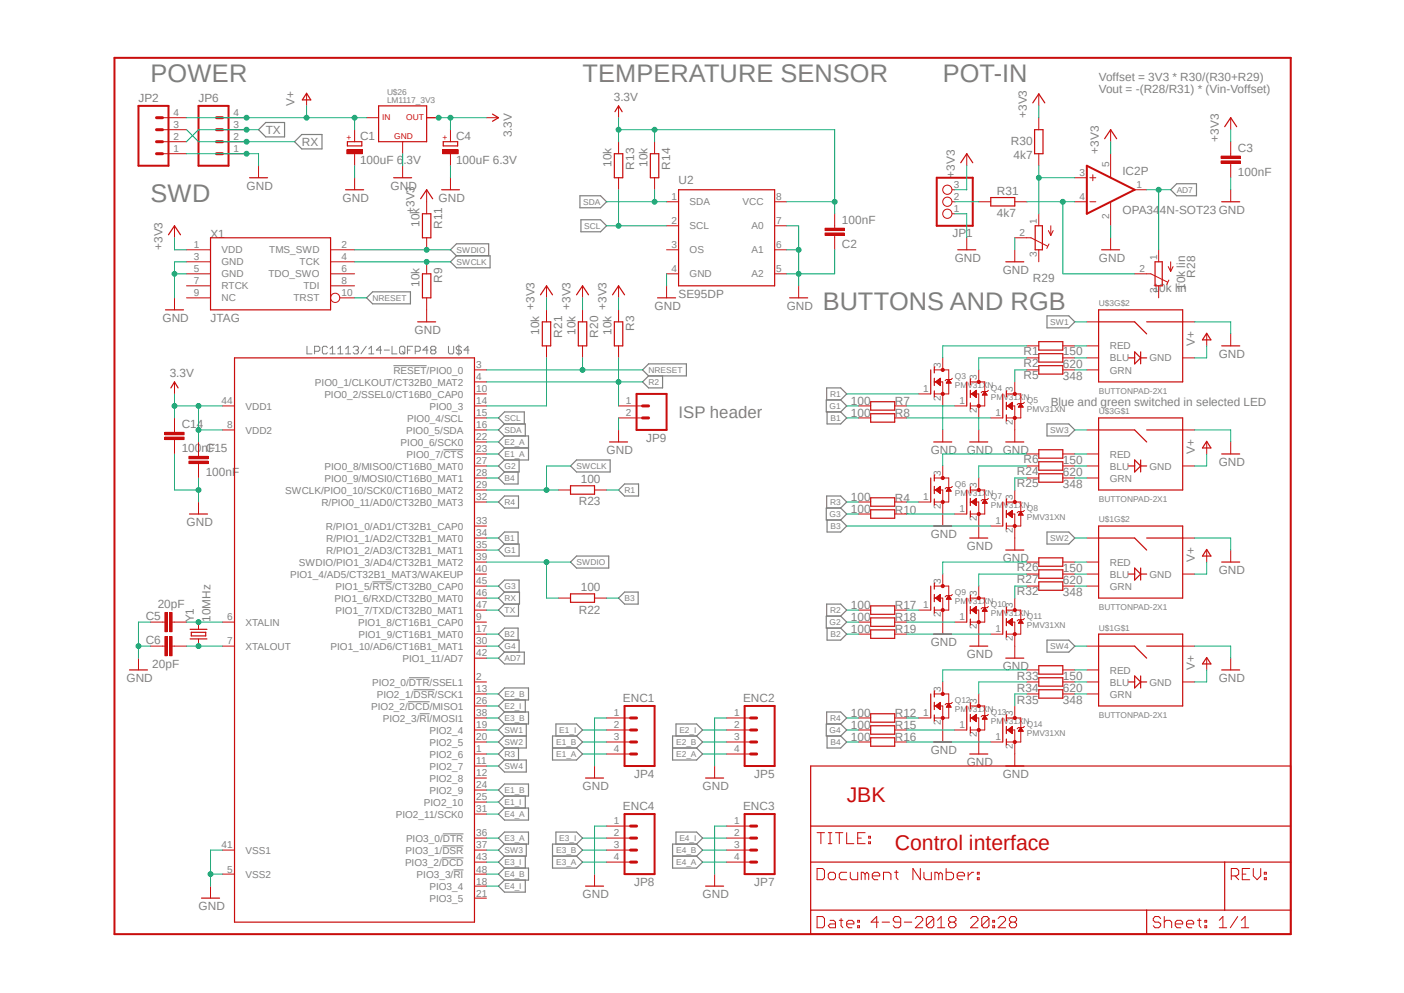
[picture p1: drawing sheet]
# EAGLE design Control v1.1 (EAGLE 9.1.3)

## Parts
C1  100uF 6.3V  CPOL-EUSMCB  [SMC_B]
C2  100nF  CAP0603-CAP  [0603-CAP]
C3  100nF  C-EUC0603  [C0603]
C4  100uF 6.3V  CPOL-EUSMCB  [SMC_B]
C5  20pF  C-EUC0603  [C0603]
C6  20pF  C-EUC0603  [C0603]
C14  100nF  C-EUC0603  [C0603]
C15  100nF  C-EUC0603  [C0603]
IC2  OPA344N-SOT23  [SOT23-5]
JP1  PINHD-1X3  [1X03]
JP2  M04LOCK  [1X04_LOCK]
JP4  ENC1  M04PTH  [1X04]
JP5  ENC2  M04PTH  [1X04]
JP6  M04LOCK  [1X04_LOCK]
JP7  ENC3  M04PTH  [1X04]
JP8  ENC4  M04PTH  [1X04]
JP9  M02PTH  [1X02]
Q3  PMV31XN  MOSFET-NREFLOW  [SOT23]
Q4  PMV31XN  MOSFET-NREFLOW  [SOT23]
Q5  PMV31XN  MOSFET-NREFLOW  [SOT23]
Q6  PMV31XN  MOSFET-NREFLOW  [SOT23]
Q7  PMV31XN  MOSFET-NREFLOW  [SOT23]
Q8  PMV31XN  MOSFET-NREFLOW  [SOT23]
Q9  PMV31XN  MOSFET-NREFLOW  [SOT23]
Q10  PMV31XN  MOSFET-NREFLOW  [SOT23]
Q11  PMV31XN  MOSFET-NREFLOW  [SOT23]
Q12  PMV31XN  MOSFET-NREFLOW  [SOT23]
Q13  PMV31XN  MOSFET-NREFLOW  [SOT23]
Q14  PMV31XN  MOSFET-NREFLOW  [SOT23]
R1  150  R-EU_R0603  [R0603]
R2  620  R-EU_R0603  [R0603]
R3  10k  R-EU_R0603  [R0603]
R4  100  R-EU_R0603  [R0603]
R5  348  R-EU_R0603  [R0603]
R6  150  R-EU_R0603  [R0603]
R7  100  R-EU_R0603  [R0603]
R8  100  R-EU_R0603  [R0603]
R9  10k  R-EU_R0603  [R0603]
R10  100  R-EU_R0603  [R0603]
R11  10k  R-EU_R0603  [R0603]
R12  100  R-EU_R0603  [R0603]
R13  10k  R-EU_R0603  [R0603]
R14  10k  R-EU_R0603  [R0603]
R15  100  R-EU_R0603  [R0603]
R16  100  R-EU_R0603  [R0603]
R17  100  R-EU_R0603  [R0603]
R18  100  R-EU_R0603  [R0603]
R19  100  R-EU_R0603  [R0603]
R20  10k  R-EU_R0603  [R0603]
R21  10k  R-EU_R0603  [R0603]
R22  100  R-EU_R0603  [R0603]
R23  100  R-EU_R0603  [R0603]
R24  620  R-EU_R0603  [R0603]
R25  348  R-EU_R0603  [R0603]
R26  150  R-EU_R0603  [R0603]
R27  620  R-EU_R0603  [R0603]
R28  10k lin  TRIM_EU-3223W  [3223W]
R29  10k lin  TRIM_EU-3223W  [3223W]
R30  4k7  R-EU_R0603  [R0603]
R31  4k7  R-EU_R0603  [R0603]
R32  348  R-EU_R0603  [R0603]
R33  150  R-EU_R0603  [R0603]
R34  620  R-EU_R0603  [R0603]
R35  348  R-EU_R0603  [R0603]
U2  SE95DP  [TSSOP8-SOT505-1]
U$1  BUTTONPAD-2X1  [BUTTONPAD-2X1]
U$3  BUTTONPAD-2X1  [BUTTONPAD-2X1]
U$4  LPC1113/14-LQFP48  [LQFP48]
U$26  LM1117_3V3  [SOT223]
X1  JTAG_10WAY  [JTAG_10WAY_1.27MM]
Y1  10MHz  CRYSTALSMD  [HC49UP]

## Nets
+3V3: C2.2 C3.1 C4.+ C14.1 C15.1 IC2.5(V+) JP1.3 R3.1 R11.1 R13.1 R14.1 R20.1 R21.1 R30.2 U2.8(VCC) U$4.8(VDD2) U$4.44(VDD1) U$26.2(OUT) U$26.4(OUT) X1.1(VDD) ; supply symbol labelled 3.3V
AD7: IC2.1(OUT) R28.1(A) U$4.42(PIO1_11/AD7)
B1: R8.2 U$4.34(R/PIO1_1/AD2/CT32B1_MAT0)
B2: R19.2 U$4.17(PIO1_9/CT16B1_MAT0)
B3: Q8.1(G) R22.1
B4: R16.2 U$4.28(PIO0_9/MOSI0/CT16B0_MAT1)
E1_A: JP4.4 U$4.23(PIO0_7/!CTS!)
E1_B: JP4.3 U$4.24(PIO2_9)
E1_I: JP4.2 U$4.25(PIO2_10)
E2_A: JP5.4 U$4.22(PIO0_6/SCK0)
E2_B: JP5.3 U$4.13(PIO2_1/!DSR!/SCK1)
E2_I: JP5.2 U$4.26(PIO2_2/!DCD!/MISO1)
E3_A: JP8.4 U$4.36(PIO3_0/!DTR!)
E3_B: JP8.3 U$4.38(PIO2_3/!RI!/MOSI1)
E3_I: JP8.2 U$4.43(PIO3_2/!DCD!)
E4_A: JP7.4 U$4.31(PIO2_11/SCK0)
E4_B: JP7.3 U$4.48(PIO3_3/!RI!)
E4_I: JP7.2 U$4.18(PIO3_4)
G1: R7.2 U$4.35(R/PIO1_2/AD3/CT32B1_MAT1)
G2: R18.2 U$4.27(PIO0_8/MISO0/CT16B0_MAT0)
G3: R10.2 U$4.45(PIO1_5/!RTS!/CT32B0_CAP0)
G4: R15.2 U$4.30(PIO1_10/AD6/CT16B1_MAT1)
GND: C1.- C2.1 C3.2 C4.- C5.1 C6.1 C14.2 C15.2 IC2.2(V-) JP1.1 JP2.1 JP4.1 JP5.1 JP6.1 JP7.1 JP8.1 JP9.2 Q3.2(S) Q4.2(S) Q5.2(S) Q6.2(S) Q7.2(S) Q8.2(S) Q9.2(S) Q10.2(S) Q11.2(S) Q12.2(S) Q13.2(S) Q14.2(S) R9.2 R29.2(S) U2.4(GND) U2.5(A2) U2.6(A1) U2.7(A0) U$1.SW0-1(SIG2) U$1.SW1-1(SIG2) U$3.SW0-1(SIG2) U$3.SW1-1(SIG2) U$4.5(VSS2) U$4.41(VSS1) U$26.1 X1.3(GND) X1.5(GND)
N$2: Q6.3(D) R6.1
N$3: Q7.3(D) R24.1
N$4: Q8.3(D) R25.1
N$5: R21.2 U$4.14(PIO0_3)
N$7: Q6.1(G) R4.1
N$8: Q4.3(D) R2.1
N$9: Q5.3(D) R5.1
N$11: IC2.4(-IN) R28.2(S) R31.2
N$12: IC2.3(+IN) R29.1(A) R30.1
N$13: Q7.1(G) R10.1
N$15: Q9.1(G) R17.1
N$16: Q9.3(D) R26.1
N$17: Q10.3(D) R27.1
N$18: Q3.3(D) R1.1
N$19: Q11.3(D) R32.1
N$20: Q4.1(G) R7.1
N$21: Q5.1(G) R8.1
N$22: Q10.1(G) R18.1
N$23: Q11.1(G) R19.1
N$24: JP1.2 R31.1
N$25: C5.2 U$4.6(XTALIN) Y1.2
N$26: C6.2 U$4.7(XTALOUT) Y1.1
N$27: Q12.1(G) R12.1
N$28: Q12.3(D) R33.1
N$29: Q13.3(D) R34.1
N$30: Q14.3(D) R35.1
N$31: Q13.1(G) R15.1
N$32: Q14.1(G) R16.1
N$33: R1.2 U$3.RED1(RED)
N$34: R2.2 U$3.BLU1(BLU)
N$35: R5.2 U$3.GRN1(GRN)
N$36: R6.2 U$3.RED0(RED)
N$37: R24.2 U$3.BLU0(BLU)
N$38: R25.2 U$3.GRN0(GRN)
N$39: R26.2 U$1.RED1(RED)
N$40: R27.2 U$1.BLU1(BLU)
N$41: R32.2 U$1.GRN1(GRN)
N$42: R33.2 U$1.RED0(RED)
N$43: R34.2 U$1.BLU0(BLU)
N$44: R35.2 U$1.GRN0(GRN)
NRESET: R20.2 U$4.3(!RESET!/PIO0_0) X1.10(TRST)
R1: Q3.1(G) R23.1
R2: JP9.1 R3.2 R17.2 U$4.4(PIO0_1/CLKOUT/CT32B0_MAT2)
R3: R4.2 U$4.1(PIO2_6)
R4: R12.2 U$4.32(R/PIO0_11/AD0/CT32B0_MAT3)
RX: JP2.3 JP6.2 U$4.46(PIO1_6/RXD/CT32B0_MAT0)
SCL: R13.2 U2.2(SCL) U$4.15(PIO0_4/SCL)
SDA: R14.2 U2.1(SDA) U$4.16(PIO0_5/SDA)
SW1: U$3.SW1-0(SIG1) U$4.19(PIO2_4)
SW2: U$1.SW1-0(SIG1) U$4.20(PIO2_5)
SW3: U$3.SW0-0(SIG1) U$4.37(PIO3_1/!DSR!)
SW4: U$1.SW0-0(SIG1) U$4.11(PIO2_7)
SWCLK: R9.1 R23.2 U$4.29(SWCLK/PIO0_10/SCK0/CT16B0_MAT2) X1.4(TCK)
SWDIO: R11.2 R22.2 U$4.39(SWDIO/PIO1_3/AD4/CT32B1_MAT2) X1.2(TMS_SWD)
TX: JP2.2 JP6.3 U$4.47(PIO1_7/TXD/CT32B0_MAT1)
V+: C1.+ JP2.4 JP6.4 U$1.GND0(GND) U$1.GND1(GND) U$3.GND0(GND) U$3.GND1(GND) U$26.3
Unconnected: R28.3(E) R29.3(E) U2.3(OS) U$4.2(PIO2_0/!DTR!/SSEL1) U$4.9(PIO1_8/CT16B1_CAP0) U$4.10(PIO0_2/SSEL0/CT16B0_CAP0) U$4.12(PIO2_8) U$4.21(PIO3_5) U$4.33(R/PIO1_0/AD1/CT32B1_CAP0) U$4.40(PIO1_4/AD5/CT32B1_MAT3/WAKEUP) X1.6(TDO_SWO) X1.7(RTCK) X1.8(TDI) X1.9(NC)

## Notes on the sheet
- POWER | TEMPERATURE SENSOR | POT-IN
- Voffset = 3V3 * R30/(R30+R29)
  Vout = -(R28/R31) * (Vin-Voffset)
- SWD
- BUTTONS AND RGB
- Blue and green switched in selected LED
- ISP header
- JBK
- Control interface

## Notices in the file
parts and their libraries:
SparkFun-Electromechanical: Licensing: Creative Commons ShareAlike 4.0 International - https://creativecommons.org/licenses/by-sa/4.0
